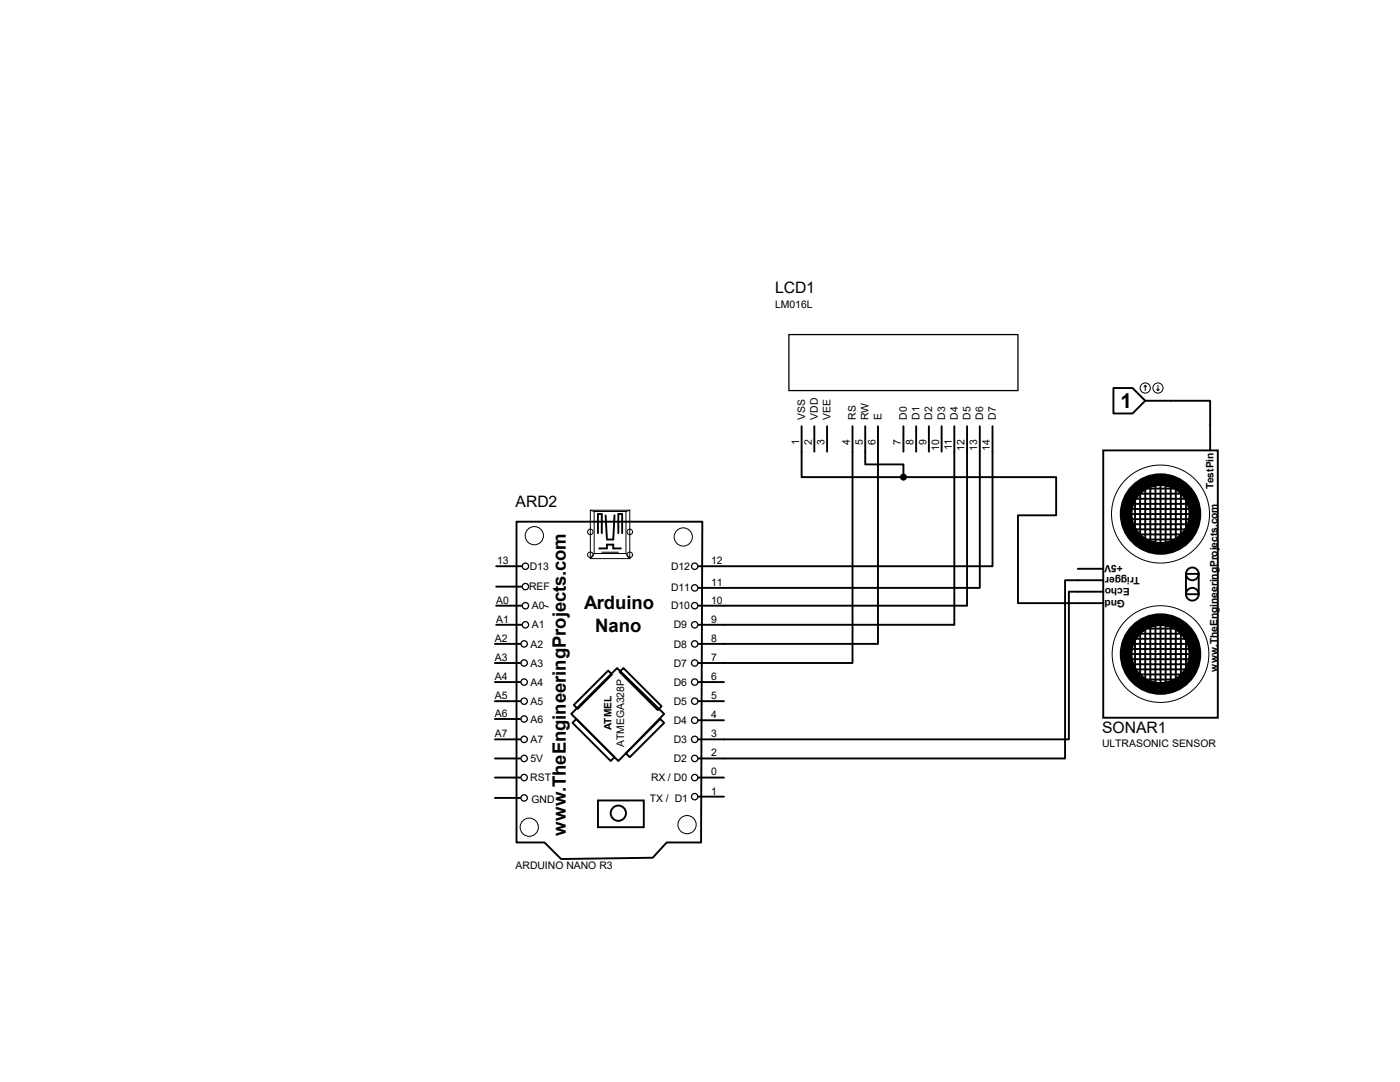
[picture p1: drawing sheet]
<svg xmlns="http://www.w3.org/2000/svg" width="279mm" height="216mm" viewBox="0 0 279 216" stroke-linecap="round" stroke-linejoin="round" font-family="sans-serif">
<g fill="none" stroke="#000" stroke-width=".38">
<path d="M222.2 77.4h3.8l2.6 2.6-2.6 2.5h-3.8zM228.6 80h12.9v9.9M160 85v10.2h20.3M162.5 85v5.1M165.1 85v5.1M170.1 85v47.3h-30.7M172.7 85v7.7h7.6v2.5M175.2 85v43.5h-35.8M180.3 95.2h30.5v7.6h-7.6v17.6h17M180.3 85v5.1M182.8 85v5.1M185.4 85v5.1"/>
<path d="M187.9 85v5.1M190.5 85v39.7h-51.1M193 85v35.9h-53.6M195.5 85v32.3h-56.1M198.1 85v28h-58.7M220.2 89.9h22.8v53.3h-22.8zM226.3 99.5h10.4M226.5 96.7v10.4M227 98.5h9.4M227.5 96.7v11M228.3 97.5h6.6M228.6 96.5v11.4"/>
<path d="M229.6 96v12.2M230.6 95.5v12.9M231.6 96.2v12.2M232.6 96v12.7M233.6 96v12.4M234.7 96.5v11.7M235.7 96.5v10.9M236.7 97.7v8.7M99 113h5.1M99 117.1h5.1M103.1 104.1h37.1l-.3 64h-6.8l-2.8 3.1-18.3 .2-3.3-3.3h-5.6zM119.3 106.4v-3.8h.8v3.8"/>
<path d="M119.6 109.4h1.5v-.7h1.3v.7h1.5M120.9 102.8l.2 4.6M122.6 102.8l-.2 4.9h-1.3M123.4 106.4v-3.8h.8v3.8M215.1 113.5h5.1M220.2 115.8h-7.6v35.5h-73.2M220.2 118.1h-6.9v29.4h-73.9M225 102.6h12.4M225 103.6h12.4M225.3 104.6h12.7M225.3 105.6h11.6M225.5 101.6h11.9"/>
<path d="M225.8 100.5h11.6M226 106.6h9.7M228 107.7h6.7M236.7 114.5h2.5v4.1h-2.5zM98.8 128.5h5M98.8 139.9h5M98.8 136.1h5M98.8 132.3h5M99 124.7h5.1M99 120.9h5.1M123.1 133.3l9.4 9.2-9.1 9.3-9.4-9.3zM123.7 134.1l.7-.8 7.6 7.6-.7 .8z"/>
<path d="M139.4 139.9h5.1M139.4 136.1h5.1M225.5 130.5h12.2M225.5 131.5h12.2M225.5 129.5h12.2M225.8 132.5h11.6M225.8 128.5h11.9M226.3 133.6h10.6M226.3 127.5h10.6M226.5 126.4v7.7M227 134.6h8.7M227 126.4h9.4"/>
<path d="M227.5 125.7v9.6M228 135.6h7.2M228.6 125.2v11.4M229.1 125.4h5.8M229.6 124.7v11.7M230.6 124.4v12.5M231.6 124.4v12.7M232.6 124.4v12.5M233.6 123.9v12.2M234.7 124.7v11.4M235.7 124.7v10.4M236.7 126.2v8.1"/>
<path d="M98.8 155.2h5M98.8 151.3h5M98.8 147.5h5M98.8 159.2h5M98.8 143.5h5M114.3 144.2l.7-.7 7.6 7.6-.7 .7zM114.5 140.7l6.9-6.9 .7 .8-6.8 6.8zM119.3 159.7h9.2v5.4h-9.2zM124.9 150.3l6.9-6.8 .7 .7-6.8 6.9zM139.4 155.2h5.1M139.4 159h5.1M139.4 143.7h5.1"/>
<circle cx="238" cy="114.5" r="1.27"/>
<circle cx="238" cy="118.6" r="1.27"/>
<circle cx="123.4" cy="162.3" r="1.52"/>
</g>
<g fill="none" stroke="#000" stroke-width=".2">
<path d="M228.6 76.9l-.3 .3M228.6 76.9l.2 .3M228.6 76.9v1M230.8 77.7l.3 .2M231.1 76.9v1M231.4 77.7l-.3 .2M117.8 101.8h7.9v9.7h-7.9zM117.9 101.8l.7 .3M118.6 102.1h6.3v8.3h-6.3zM118.6 110.4l-.8 1.1M120.1 110.2h3.3M124.9 110.4l.8 1.1"/>
<path d="M125.7 101.8l-.8 .3M108.7 120.9l.7 .2"/>
<circle cx="228.6" cy="77.4" r="1.02"/>
<circle cx="231.1" cy="77.4" r="1.02"/>
<circle cx="106.6" cy="106.9" r="1.82"/>
<circle cx="117.8" cy="110.7" r=".55"/>
<circle cx="117.8" cy="106.1" r=".55"/>
<circle cx="125.7" cy="106.1" r=".55"/>
<circle cx="125.7" cy="110.7" r=".55"/>
<circle cx="136.4" cy="107.1" r="1.82"/>
<circle cx="231.6" cy="102.6" r="9.8"/>
<circle cx="231.6" cy="130.5" r="9.7"/>
<circle cx="105.6" cy="165.1" r="1.82"/>
<circle cx="137.1" cy="164.5" r="1.82"/>
</g>
<g fill="none" stroke="#000" stroke-width="2.5">
<circle cx="231.6" cy="102.6" r="6.9"/>
<circle cx="231.6" cy="130.5" r="6.9"/>
</g>
<g fill="none" stroke="#000" stroke-width=".25">
<path d="M157.4 66.8h45.8v11.1h-45.8z"/>
<circle cx="104.9" cy="117.1" r=".64"/>
<circle cx="104.9" cy="113" r=".64"/>
<circle cx="138.6" cy="117.3" r=".64"/>
<circle cx="138.6" cy="113" r=".64"/>
<circle cx="104.6" cy="128.5" r=".64"/>
<circle cx="104.6" cy="132.3" r=".64"/>
<circle cx="104.6" cy="136.1" r=".64"/>
<circle cx="104.6" cy="139.9" r=".64"/>
<circle cx="104.9" cy="120.9" r=".64"/>
<circle cx="104.9" cy="124.7" r=".64"/>
<circle cx="138.6" cy="136.1" r=".64"/>
<circle cx="138.6" cy="120.9" r=".64"/>
<circle cx="138.6" cy="139.9" r=".64"/>
<circle cx="138.6" cy="124.7" r=".64"/>
<circle cx="138.6" cy="128.5" r=".64"/>
<circle cx="138.6" cy="132.3" r=".64"/>
<circle cx="104.6" cy="147.5" r=".64"/>
<circle cx="104.6" cy="155.2" r=".64"/>
<circle cx="104.6" cy="143.5" r=".64"/>
<circle cx="104.6" cy="151.3" r=".64"/>
<circle cx="104.6" cy="159.2" r=".64"/>
<circle cx="138.6" cy="155.2" r=".64"/>
<circle cx="138.6" cy="151.3" r=".64"/>
<circle cx="138.6" cy="147.5" r=".64"/>
<circle cx="138.6" cy="143.7" r=".64"/>
<circle cx="138.6" cy="159" r=".64"/>
</g>
<circle cx="180.3" cy="95.2" r=".51" fill="#000" stroke="#000" stroke-width=".38"/>
<text font-size="4.1" x="223.6" y="81.5">1</text>
<g font-size="3.7">
<text x="116.6" y="121.5">Arduino</text>
<text x="118.8" y="126">Nano</text>
<text x="112.9" y="166.8" transform="rotate(-90 112.9 166.8)">www.TheEngineeringProjects.com</text>
</g>
<g font-size="3.1">
<text x="154.7" y="58.5">LCD1</text>
<text x="102.9" y="101.1">ARD2</text>
<text x="220" y="146.2">SONAR1</text>
</g>
<g font-size="2.1">
<text x="154.7" y="61.4">LM016L</text>
<text x="160.7" y="83.8" transform="rotate(-90 160.7 83.8)">VSS</text>
<text x="163.2" y="83.8" transform="rotate(-90 163.2 83.8)">VDD</text>
<text x="165.7" y="83.8" transform="rotate(-90 165.7 83.8)">VEE</text>
<text x="170.8" y="83.8" transform="rotate(-90 170.8 83.8)">RS</text>
<text x="173.4" y="83.8" transform="rotate(-90 173.4 83.8)">RW</text>
<text x="175.9" y="83.8" transform="rotate(-90 175.9 83.8)">E</text>
<text x="181" y="83.8" transform="rotate(-90 181 83.8)">D0</text>
<text x="183.5" y="83.8" transform="rotate(-90 183.5 83.8)">D1</text>
<text x="186.1" y="83.8" transform="rotate(-90 186.1 83.8)">D2</text>
<text x="188.6" y="83.8" transform="rotate(-90 188.6 83.8)">D3</text>
<text x="191.1" y="83.8" transform="rotate(-90 191.1 83.8)">D4</text>
<text x="193.7" y="83.8" transform="rotate(-90 193.7 83.8)">D5</text>
<text x="196.2" y="83.8" transform="rotate(-90 196.2 83.8)">D6</text>
<text x="198.8" y="83.8" transform="rotate(-90 198.8 83.8)">D7</text>
<text x="159.5" y="88.7" transform="rotate(-90 159.5 88.7)">1</text>
<text x="162" y="88.7" transform="rotate(-90 162 88.7)">2</text>
<text x="164.6" y="88.7" transform="rotate(-90 164.6 88.7)">3</text>
<text x="169.6" y="88.7" transform="rotate(-90 169.6 88.7)">4</text>
<text x="172.2" y="88.7" transform="rotate(-90 172.2 88.7)">5</text>
<text x="174.7" y="88.7" transform="rotate(-90 174.7 88.7)">6</text>
<text x="179.8" y="88.7" transform="rotate(-90 179.8 88.7)">7</text>
<text x="182.3" y="88.7" transform="rotate(-90 182.3 88.7)">8</text>
<text x="184.9" y="88.7" transform="rotate(-90 184.9 88.7)">9</text>
<text x="187.4" y="89.9" transform="rotate(-90 187.4 89.9)">10</text>
<text x="190" y="89.7" transform="rotate(-90 190 89.7)">11</text>
<text x="192.5" y="89.9" transform="rotate(-90 192.5 89.9)">12</text>
<text x="195" y="89.9" transform="rotate(-90 195 89.9)">13</text>
<text x="197.6" y="89.9" transform="rotate(-90 197.6 89.9)">14</text>
<text x="99.2" y="112.6">13</text>
<text x="105.7" y="113.7">D13</text>
<text x="133.9" y="113.7">D12</text>
<text x="141.9" y="112.6">12</text>
<text x="105.6" y="117.8">REF</text>
<text x="133.9" y="118">D11</text>
<text x="141.9" y="116.9">11</text>
<text x="99" y="124.2">A1</text>
<text x="99" y="120.4">A0</text>
<text x="106.1" y="125.4">A1</text>
<text x="106.1" y="121.6">A0</text>
<text x="133.9" y="121.6">D10</text>
<text x="134.5" y="125.4">D9</text>
<text x="141.9" y="124.2">9</text>
<text x="141.9" y="120.4">10</text>
<text x="98.8" y="131.9">A3</text>
<text x="98.8" y="128.1">A2</text>
<text x="105.9" y="129.2">A2</text>
<text x="134.5" y="129.2">D8</text>
<text x="141.9" y="131.9">7</text>
<text x="141.9" y="128.1">8</text>
<text x="98.8" y="135.7">A4</text>
<text x="105.9" y="136.8">A4</text>
<text x="105.9" y="133">A3</text>
<text x="134.5" y="133">D7</text>
<text x="134.5" y="136.8">D6</text>
<text x="141.9" y="135.7">6</text>
<text x="98.8" y="139.5">A5</text>
<text x="98.8" y="143">A6</text>
<text x="105.9" y="140.6">A5</text>
<text x="134.5" y="140.6">D5</text>
<text x="141.9" y="143.3">4</text>
<text x="141.9" y="139.5">5</text>
<text x="98.8" y="147.1">A7</text>
<text x="105.9" y="148.3">A7</text>
<text x="105.9" y="144.2">A6</text>
<text x="124.6" y="149" transform="rotate(-90 124.6 149)">ATMEGA328P</text>
<text x="134.5" y="144.4">D4</text>
<text x="134.5" y="148.3">D3</text>
<text x="141.9" y="147.1">3</text>
<text x="220" y="149.1">ULTRASONIC SENSOR</text>
<text x="105.8" y="155.9">RST</text>
<text x="105.9" y="152.1">5V</text>
<text x="129.9" y="155.9">RX / D0</text>
<text x="134.5" y="152.1">D2</text>
<text x="141.9" y="154.7">0</text>
<text x="141.9" y="150.9">2</text>
<text x="106.1" y="160.2">GND</text>
<text x="129.7" y="159.9">TX / D1</text>
<text x="141.9" y="158.5">1</text>
<text x="102.9" y="173.5">ARDUINO NANO R3</text>
</g>
<g font-size="2">
<text x="242.2" y="97.5" transform="rotate(-90 242.2 97.5)">TestPin</text>
<text x="224.1" y="112.8" transform="rotate(-180 224.1 112.8)">+5V</text>
<text x="224.5" y="119.7" transform="rotate(-180 224.5 119.7)">Gnd</text>
<text x="225.5" y="117.4" transform="rotate(-180 225.5 117.4)">Echo</text>
<text x="227.5" y="115.1" transform="rotate(-180 227.5 115.1)">Trigger</text>
<text x="243" y="134.1" transform="rotate(-90 243 134.1)">www.TheEngineeringProjects.com</text>
<text x="122" y="145.6" transform="rotate(-90 122 145.6)">ATMEL</text>
</g>
</svg>
